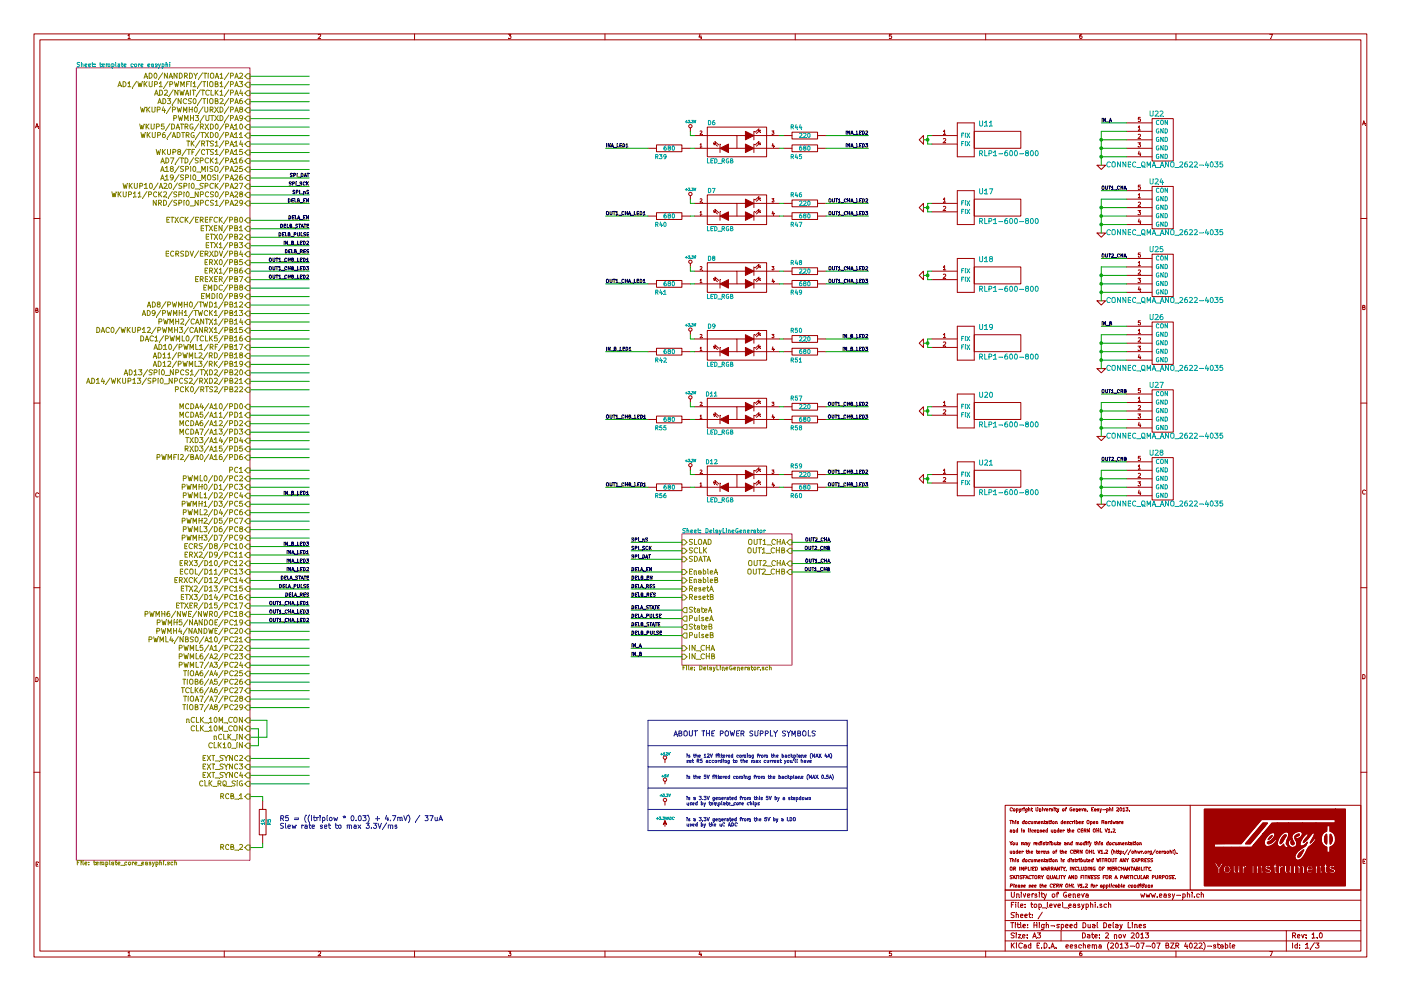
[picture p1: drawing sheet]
EESchema Schematic File Version 2
LIBS:power
LIBS:device
LIBS:transistors
LIBS:conn
LIBS:linear
LIBS:regul
LIBS:74xx
LIBS:cmos4000
LIBS:adc-dac
LIBS:memory
LIBS:xilinx
LIBS:special
LIBS:microcontrollers
LIBS:dsp
LIBS:microchip
LIBS:analog_switches
LIBS:motorola
LIBS:texas
LIBS:intel
LIBS:audio
LIBS:interface
LIBS:digital-audio
LIBS:philips
LIBS:display
LIBS:cypress
LIBS:siliconi
LIBS:opto
LIBS:atmel
LIBS:contrib
LIBS:valves
LIBS:kicad_homemade_lib
LIBS:top_level_easyphi-cache
EELAYER 27 0
EELAYER END
$Descr A3 16535 11693
encoding utf-8
Sheet 1 3
Title "High-speed Dual Delay Lines"
Date "2 nov 2013"
Rev "1.0"
Comp "University of Geneva             www.easy-phi.ch"
Comment1 ""
Comment2 ""
Comment3 ""
Comment4 ""
$EndDescr
$Comp
L GND #PWR01
U 1 1
P 13000 1950
F 0 "#PWR01" H 13000 1950 30  0001 C CNN
F 1 "GND" H 13000 1880 30  0001 C CNN
F 2 "" H 13000 1950 60  0001 C CNN
F 3 "" H 13000 1950 60  0001 C CNN
	1    13000 1950
	1    0    0    -1  
$EndComp
$Comp
L CONNEC_QMA_ANO_2622-4035 U22
U 1 1
P 13600 1650
F 0 "U22" H 13650 1950 60  0000 C CNN
F 1 "CONNEC_QMA_ANO_2622-4035" H 13750 1350 60  0000 C CNN
F 2 "" H 13600 1650 60  0001 C CNN
F 3 "" H 13600 1650 60  0001 C CNN
	1    13600 1650
	1    0    0    -1  
$EndComp
$Comp
L +3.3V #PWR02
U 1 1
P 8150 1550
F 0 "#PWR02" H 8150 1510 30  0001 C CNN
F 1 "+3.3V" H 8150 1660 30  0000 C CNN
F 2 "" H 8150 1550 60  0001 C CNN
F 3 "" H 8150 1550 60  0001 C CNN
	1    8150 1550
	-1   0    0    -1  
$EndComp
$Comp
L R R45
U 1 1
P 9500 1750
F 0 "R45" V 9400 1850 50  0000 C CNN
F 1 "680" V 9500 1750 50  0000 C CNN
F 2 "" H 9500 1750 60  0001 C CNN
F 3 "" H 9500 1750 60  0001 C CNN
	1    9500 1750
	0    -1   -1   0   
$EndComp
$Comp
L R R44
U 1 1
P 9500 1600
F 0 "R44" V 9600 1700 50  0000 C CNN
F 1 "220" V 9500 1600 50  0000 C CNN
F 2 "" H 9500 1600 60  0001 C CNN
F 3 "" H 9500 1600 60  0001 C CNN
	1    9500 1600
	0    -1   -1   0   
$EndComp
$Comp
L R R39
U 1 1
P 7900 1750
F 0 "R39" V 7800 1850 50  0000 C CNN
F 1 "680" V 7900 1750 50  0000 C CNN
F 2 "" H 7900 1750 60  0001 C CNN
F 3 "" H 7900 1750 60  0001 C CNN
	1    7900 1750
	0    -1   -1   0   
$EndComp
$Comp
L LED_RGB D6
U 1 1
P 8700 1650
F 0 "D6" H 8400 1450 50  0000 C CNN
F 1 "LED_RGB" H 8500 1900 50  0000 C CNN
F 2 "" H 8700 1650 60  0001 C CNN
F 3 "" H 8700 1650 60  0001 C CNN
	1    8700 1650
	1    0    0    1   
$EndComp
$Comp
L LED_RGB D7
U 1 1
P 8700 2450
F 0 "D7" H 8400 2250 50  0000 C CNN
F 1 "LED_RGB" H 8500 2700 50  0000 C CNN
F 2 "" H 8700 2450 60  0001 C CNN
F 3 "" H 8700 2450 60  0001 C CNN
	1    8700 2450
	1    0    0    1   
$EndComp
$Comp
L R R40
U 1 1
P 7900 2550
F 0 "R40" V 7800 2650 50  0000 C CNN
F 1 "680" V 7900 2550 50  0000 C CNN
F 2 "" H 7900 2550 60  0001 C CNN
F 3 "" H 7900 2550 60  0001 C CNN
	1    7900 2550
	0    -1   -1   0   
$EndComp
$Comp
L R R46
U 1 1
P 9500 2400
F 0 "R46" V 9600 2500 50  0000 C CNN
F 1 "220" V 9500 2400 50  0000 C CNN
F 2 "" H 9500 2400 60  0001 C CNN
F 3 "" H 9500 2400 60  0001 C CNN
	1    9500 2400
	0    -1   -1   0   
$EndComp
$Comp
L R R47
U 1 1
P 9500 2550
F 0 "R47" V 9400 2650 50  0000 C CNN
F 1 "680" V 9500 2550 50  0000 C CNN
F 2 "" H 9500 2550 60  0001 C CNN
F 3 "" H 9500 2550 60  0001 C CNN
	1    9500 2550
	0    -1   -1   0   
$EndComp
$Comp
L +3.3V #PWR03
U 1 1
P 8150 2350
F 0 "#PWR03" H 8150 2310 30  0001 C CNN
F 1 "+3.3V" H 8150 2460 30  0000 C CNN
F 2 "" H 8150 2350 60  0001 C CNN
F 3 "" H 8150 2350 60  0001 C CNN
	1    8150 2350
	-1   0    0    -1  
$EndComp
$Comp
L +3.3V #PWR04
U 1 1
P 8150 3150
F 0 "#PWR04" H 8150 3110 30  0001 C CNN
F 1 "+3.3V" H 8150 3260 30  0000 C CNN
F 2 "" H 8150 3150 60  0001 C CNN
F 3 "" H 8150 3150 60  0001 C CNN
	1    8150 3150
	-1   0    0    -1  
$EndComp
$Comp
L R R49
U 1 1
P 9500 3350
F 0 "R49" V 9400 3450 50  0000 C CNN
F 1 "680" V 9500 3350 50  0000 C CNN
F 2 "" H 9500 3350 60  0001 C CNN
F 3 "" H 9500 3350 60  0001 C CNN
	1    9500 3350
	0    -1   -1   0   
$EndComp
$Comp
L R R48
U 1 1
P 9500 3200
F 0 "R48" V 9600 3300 50  0000 C CNN
F 1 "220" V 9500 3200 50  0000 C CNN
F 2 "" H 9500 3200 60  0001 C CNN
F 3 "" H 9500 3200 60  0001 C CNN
	1    9500 3200
	0    -1   -1   0   
$EndComp
$Comp
L R R41
U 1 1
P 7900 3350
F 0 "R41" V 7800 3450 50  0000 C CNN
F 1 "680" V 7900 3350 50  0000 C CNN
F 2 "" H 7900 3350 60  0001 C CNN
F 3 "" H 7900 3350 60  0001 C CNN
	1    7900 3350
	0    -1   -1   0   
$EndComp
$Comp
L LED_RGB D8
U 1 1
P 8700 3250
F 0 "D8" H 8400 3050 50  0000 C CNN
F 1 "LED_RGB" H 8500 3500 50  0000 C CNN
F 2 "" H 8700 3250 60  0001 C CNN
F 3 "" H 8700 3250 60  0001 C CNN
	1    8700 3250
	1    0    0    1   
$EndComp
$Comp
L LED_RGB D9
U 1 1
P 8700 4050
F 0 "D9" H 8400 3850 50  0000 C CNN
F 1 "LED_RGB" H 8500 4300 50  0000 C CNN
F 2 "" H 8700 4050 60  0001 C CNN
F 3 "" H 8700 4050 60  0001 C CNN
	1    8700 4050
	1    0    0    1   
$EndComp
$Comp
L R R42
U 1 1
P 7900 4150
F 0 "R42" V 7800 4250 50  0000 C CNN
F 1 "680" V 7900 4150 50  0000 C CNN
F 2 "" H 7900 4150 60  0001 C CNN
F 3 "" H 7900 4150 60  0001 C CNN
	1    7900 4150
	0    -1   -1   0   
$EndComp
$Comp
L R R50
U 1 1
P 9500 4000
F 0 "R50" V 9600 4100 50  0000 C CNN
F 1 "220" V 9500 4000 50  0000 C CNN
F 2 "" H 9500 4000 60  0001 C CNN
F 3 "" H 9500 4000 60  0001 C CNN
	1    9500 4000
	0    -1   -1   0   
$EndComp
$Comp
L R R51
U 1 1
P 9500 4150
F 0 "R51" V 9400 4250 50  0000 C CNN
F 1 "680" V 9500 4150 50  0000 C CNN
F 2 "" H 9500 4150 60  0001 C CNN
F 3 "" H 9500 4150 60  0001 C CNN
	1    9500 4150
	0    -1   -1   0   
$EndComp
$Comp
L +3.3V #PWR05
U 1 1
P 8150 3950
F 0 "#PWR05" H 8150 3910 30  0001 C CNN
F 1 "+3.3V" H 8150 4060 30  0000 C CNN
F 2 "" H 8150 3950 60  0001 C CNN
F 3 "" H 8150 3950 60  0001 C CNN
	1    8150 3950
	-1   0    0    -1  
$EndComp
$Comp
L GND #PWR06
U 1 1
P 10900 1650
F 0 "#PWR06" H 10900 1650 30  0001 C CNN
F 1 "GND" H 10900 1580 30  0001 C CNN
F 2 "" H 10900 1650 60  0001 C CNN
F 3 "" H 10900 1650 60  0001 C CNN
	1    10900 1650
	0    1    -1   0   
$EndComp
$Comp
L LPF-C011303S U11
U 1 1
P 11300 1650
F 0 "U11" V 11150 1900 60  0000 L BNN
F 1 "RLP1-600-800" V 11500 1900 60  0000 L BNN
F 2 "" H 11300 1650 60  0001 C CNN
F 3 "" H 11300 1650 60  0001 C CNN
	1    11300 1650
	0    1    1    0   
$EndComp
Wire Wire Line
	3650 9250 2950 9250
Wire Wire Line
	2950 9150 3650 9150
Wire Wire Line
	2950 9050 3650 9050
Wire Wire Line
	2950 8950 3650 8950
Wire Wire Line
	3150 8700 2950 8700
Wire Wire Line
	3150 8500 3150 8700
Wire Wire Line
	2950 8500 3150 8500
Wire Wire Line
	3050 8600 2950 8600
Wire Wire Line
	3050 8800 3050 8600
Wire Wire Line
	2950 8800 3050 8800
Wire Wire Line
	2950 900  3650 900 
Wire Wire Line
	3650 1000 2950 1000
Wire Wire Line
	2950 1100 3650 1100
Wire Wire Line
	3650 1200 2950 1200
Wire Wire Line
	2950 1300 3650 1300
Wire Wire Line
	2950 1400 3650 1400
Wire Wire Line
	2950 1500 3650 1500
Wire Wire Line
	3650 1600 2950 1600
Wire Wire Line
	2950 1700 3650 1700
Wire Wire Line
	3650 1800 2950 1800
Wire Wire Line
	2950 1900 3650 1900
Wire Wire Line
	2950 2000 3650 2000
Wire Wire Line
	2950 2100 3650 2100
Wire Wire Line
	3650 2200 2950 2200
Wire Wire Line
	2950 2300 3650 2300
Wire Wire Line
	2950 2400 3650 2400
Wire Wire Line
	3650 2700 2950 2700
Wire Wire Line
	2950 2600 3650 2600
Wire Wire Line
	2950 2800 3650 2800
Wire Wire Line
	2950 2900 3650 2900
Wire Wire Line
	2950 3000 3650 3000
Wire Wire Line
	3650 3100 2950 3100
Wire Wire Line
	2950 3200 3650 3200
Wire Wire Line
	3650 3300 2950 3300
Wire Wire Line
	2950 3400 3650 3400
Wire Wire Line
	2950 3500 3650 3500
Wire Wire Line
	2950 3600 3650 3600
Wire Wire Line
	3650 3700 2950 3700
Wire Wire Line
	2950 3800 3650 3800
Wire Wire Line
	3650 3900 2950 3900
Wire Wire Line
	2950 4000 3650 4000
Wire Wire Line
	2950 4100 3650 4100
Wire Wire Line
	2950 4200 3650 4200
Wire Wire Line
	3650 4300 2950 4300
Wire Wire Line
	2950 4400 3650 4400
Wire Wire Line
	3650 4500 2950 4500
Wire Wire Line
	2950 4600 3650 4600
Wire Wire Line
	13000 1450 13300 1450
Wire Wire Line
	9750 1600 10250 1600
Connection ~ 13000 1650
Wire Wire Line
	13000 1550 13000 1950
Wire Wire Line
	13000 1550 13300 1550
Connection ~ 13000 1850
Wire Wire Line
	13000 1750 13300 1750
Wire Wire Line
	13000 1850 13300 1850
Wire Wire Line
	13300 1650 13000 1650
Connection ~ 13000 1750
Wire Wire Line
	9200 1600 9250 1600
Wire Wire Line
	8150 1550 8150 1600
Wire Wire Line
	8150 1600 8200 1600
Wire Wire Line
	8200 1750 8150 1750
Wire Wire Line
	9250 1750 9200 1750
Wire Wire Line
	7150 1750 7650 1750
Wire Wire Line
	9750 1750 10250 1750
Wire Wire Line
	9750 2550 10250 2550
Wire Wire Line
	7150 2550 7650 2550
Wire Wire Line
	9250 2550 9200 2550
Wire Wire Line
	8200 2550 8150 2550
Wire Wire Line
	8200 2400 8150 2400
Wire Wire Line
	8150 2400 8150 2350
Wire Wire Line
	9200 2400 9250 2400
Wire Wire Line
	9750 2400 10250 2400
Wire Wire Line
	9750 3200 10250 3200
Wire Wire Line
	9200 3200 9250 3200
Wire Wire Line
	8150 3150 8150 3200
Wire Wire Line
	8150 3200 8200 3200
Wire Wire Line
	8200 3350 8150 3350
Wire Wire Line
	9250 3350 9200 3350
Wire Wire Line
	7150 3350 7650 3350
Wire Wire Line
	9750 3350 10250 3350
Wire Wire Line
	9750 4150 10250 4150
Wire Wire Line
	7150 4150 7650 4150
Wire Wire Line
	9250 4150 9200 4150
Wire Wire Line
	8200 4150 8150 4150
Wire Wire Line
	8200 4000 8150 4000
Wire Wire Line
	8150 4000 8150 3950
Wire Wire Line
	9200 4000 9250 4000
Wire Wire Line
	9750 4000 10250 4000
Connection ~ 10950 1650
Wire Wire Line
	10900 1650 10950 1650
Wire Wire Line
	11000 1600 10950 1600
Wire Wire Line
	10950 1600 10950 1700
Wire Wire Line
	10950 1700 11000 1700
$Comp
L R R5
U 1 1
P 3100 9700
F 0 "R5" V 3180 9700 40  0000 C CNN
F 1 "1k" V 3107 9701 40  0000 C CNN
F 2 "~" V 3030 9700 30  0000 C CNN
F 3 "~" H 3100 9700 30  0000 C CNN
	1    3100 9700
	1    0    0    -1  
$EndComp
Text Notes 3300 9700 0    60   ~ 0
R5 = ((Itriplow * 0.03) + 4.7mV) / 37uA\nSlew rate set to max 3.3V/ms
Wire Notes Line
	7650 8500 10000 8500
Wire Notes Line
	10000 8500 10000 9800
Wire Notes Line
	10000 8800 7650 8800
Wire Notes Line
	7650 8500 7650 9800
Text Notes 7950 8700 0    60   ~ 0
ABOUT THE POWER SUPPLY SYMBOLS
$Comp
L +12V #PWR07
U 1 1
P 7850 9000
F 0 "#PWR07" H 7850 8950 20  0001 C CNN
F 1 "+12V" H 7850 9100 30  0000 C CNN
F 2 "" H 7850 9000 60  0000 C CNN
F 3 "" H 7850 9000 60  0000 C CNN
	1    7850 9000
	1    0    0    -1  
$EndComp
$Comp
L +5V #PWR08
U 1 1
P 7850 9250
F 0 "#PWR08" H 7850 9340 20  0001 C CNN
F 1 "+5V" H 7850 9340 30  0000 C CNN
F 2 "" H 7850 9250 60  0000 C CNN
F 3 "" H 7850 9250 60  0000 C CNN
	1    7850 9250
	1    0    0    -1  
$EndComp
$Comp
L +3.3V #PWR09
U 1 1
P 7850 9500
F 0 "#PWR09" H 7850 9460 30  0001 C CNN
F 1 "+3.3V" H 7850 9610 30  0000 C CNN
F 2 "" H 7850 9500 60  0000 C CNN
F 3 "" H 7850 9500 60  0000 C CNN
	1    7850 9500
	1    0    0    -1  
$EndComp
$Comp
L +3.3VADC #PWR010
U 1 1
P 7850 9750
F 0 "#PWR010" H 7850 9870 20  0001 C CNN
F 1 "+3.3VADC" H 7850 9840 30  0000 C CNN
F 2 "" H 7850 9750 60  0000 C CNN
F 3 "" H 7850 9750 60  0000 C CNN
	1    7850 9750
	1    0    0    -1  
$EndComp
Text Notes 8100 8950 0    40   ~ 0
is the 12V filtered coming from the backplane (MAX 4A)\nset R5 according to the max current you'll have
Text Notes 8100 9200 0    40   ~ 0
is the 5V filtered coming from the backplane (MAX 0.5A)
Text Notes 8100 9450 0    40   ~ 0
is a 3.3V generated from this 5V by a stepdown\nused by template_core chips
Text Notes 8100 9700 0    40   ~ 0
is a 3.3V generated from the 5V by a LDO\nused by the uC ADC
Wire Notes Line
	7650 9050 10000 9050
Wire Notes Line
	7650 9300 10000 9300
Wire Notes Line
	7650 9550 10000 9550
Wire Notes Line
	7650 9800 10000 9800
Wire Wire Line
	2950 9400 3100 9400
Wire Wire Line
	3100 9400 3100 9450
Wire Wire Line
	2950 10000 3100 10000
Wire Wire Line
	3100 10000 3100 9950
$Sheet
S 900  800  2050 9350
U 51B7C98E
F0 "template core easyphi" 50
F1 "template_core_easyphi.sch" 50
F2 "nCLK_10M_CON" I R 2950 8500 60 
F3 "CLK_10M_CON" I R 2950 8600 60 
F4 "EXT_SYNC2" I R 2950 8950 60 
F5 "EXT_SYNC3" I R 2950 9050 60 
F6 "EXT_SYNC4" I R 2950 9150 60 
F7 "CLK_RQ_SIG" I R 2950 9250 60 
F8 "CLK10_IN" I R 2950 8800 60 
F9 "nCLK_IN" I R 2950 8700 60 
F10 "RCB_1" I R 2950 9400 60 
F11 "RCB_2" I R 2950 10000 60 
F12 "AD0/NANDRDY/TIOA1/PA2" I R 2950 900 60 
F13 "AD1/WKUP1/PWMFI1/TIOB1/PA3" I R 2950 1000 60 
F14 "AD2/NWAIT/TCLK1/PA4" I R 2950 1100 60 
F15 "AD3/NCS0/TIOB2/PA6" I R 2950 1200 60 
F16 "WKUP4/PWMH0/URXD/PA8" I R 2950 1300 60 
F17 "PWMH3/UTXD/PA9" I R 2950 1400 60 
F18 "WKUP5/DATRG/RXD0/PA10" I R 2950 1500 60 
F19 "WKUP6/ADTRG/TXD0/PA11" I R 2950 1600 60 
F20 "TK/RTS1/PA14" I R 2950 1700 60 
F21 "WKUP8/TF/CTS1/PA15" I R 2950 1800 60 
F22 "AD7/TD/SPCK1/PA16" I R 2950 1900 60 
F23 "A18/SPI0_MISO/PA25" I R 2950 2000 60 
F24 "A19/SPI0_MOSI/PA26" I R 2950 2100 60 
F25 "WKUP10/A20/SPI0_SPCK/PA27" I R 2950 2200 60 
F26 "WKUP11/PCK2/SPI0_NPCS0/PA28" I R 2950 2300 60 
F27 "NRD/SPI0_NPCS1/PA29" I R 2950 2400 60 
F28 "ETXCK/EREFCK/PB0" I R 2950 2600 60 
F29 "ETXEN/PB1" I R 2950 2700 60 
F30 "ETX0/PB2" I R 2950 2800 60 
F31 "ETX1/PB3" I R 2950 2900 60 
F32 "ECRSDV/ERXDV/PB4" I R 2950 3000 60 
F33 "ERX0/PB5" I R 2950 3100 60 
F34 "ERX1/PB6" I R 2950 3200 60 
F35 "EREXER/PB7" I R 2950 3300 60 
F36 "EMDC/PB8" I R 2950 3400 60 
F37 "EMDI0/PB9" I R 2950 3500 60 
F38 "AD8/PWMH0/TWD1/PB12" I R 2950 3600 60 
F39 "AD9/PWMH1/TWCK1/PB13" I R 2950 3700 60 
F40 "DAC0/WKUP12/PWMH3/CANRX1/PB15" I R 2950 3900 60 
F41 "DAC1/PWML0/TCLK5/PB16" I R 2950 4000 60 
F42 "AD10/PWML1/RF/PB17" I R 2950 4100 60 
F43 "AD11/PWML2/RD/PB18" I R 2950 4200 60 
F44 "AD12/PWML3/RK/PB19" I R 2950 4300 60 
F45 "AD13/SPI0_NPCS1/TXD2/PB20" I R 2950 4400 60 
F46 "AD14/WKUP13/SPI0_NPCS2/RXD2/PB21" I R 2950 4500 60 
F47 "PCK0/RTS2/PB22" I R 2950 4600 60 
F48 "MCDA4/A10/PD0" I R 2950 4800 60 
F49 "MCDA5/A11/PD1" I R 2950 4900 60 
F50 "MCDA6/A12/PD2" I R 2950 5000 60 
F51 "MCDA7/A13/PD3" I R 2950 5100 60 
F52 "TXD3/A14/PD4" I R 2950 5200 60 
F53 "RXD3/A15/PD5" I R 2950 5300 60 
F54 "PWMFI2/BA0/A16/PD6" I R 2950 5400 60 
F55 "PC1" I R 2950 5550 60 
F56 "PWML0/D0/PC2" I R 2950 5650 60 
F57 "PWMH0/D1/PC3" I R 2950 5750 60 
F58 "PWML1/D2/PC4" I R 2950 5850 60 
F59 "PWMH1/D3/PC5" I R 2950 5950 60 
F60 "PWMH2/D5/PC7" I R 2950 6150 60 
F61 "PWML2/D4/PC6" I R 2950 6050 60 
F62 "PWML3/D6/PC8" I R 2950 6250 60 
F63 "PWMH3/D7/PC9" I R 2950 6350 60 
F64 "ECRS/D8/PC10" I R 2950 6450 60 
F65 "ERX2/D9/PC11" I R 2950 6550 60 
F66 "ERX3/D10/PC12" I R 2950 6650 60 
F67 "ECOL/D11/PC13" I R 2950 6750 60 
F68 "ERXCK/D12/PC14" I R 2950 6850 60 
F69 "ETX2/D13/PC15" I R 2950 6950 60 
F70 "ETX3/D14/PC16" I R 2950 7050 60 
F71 "ETXER/D15/PC17" I R 2950 7150 60 
F72 "PWMH6/NWE/NWR0/PC18" I R 2950 7250 60 
F73 "PWMH5/NANDOE/PC19" I R 2950 7350 60 
F74 "PWMH4/NANDWE/PC20" I R 2950 7450 60 
F75 "PWML4/NBS0/A10/PC21" I R 2950 7550 60 
F76 "PWML5/A1/PC22" I R 2950 7650 60 
F77 "PWML6/A2/PC23" I R 2950 7750 60 
F78 "PWML7/A3/PC24" I R 2950 7850 60 
F79 "TIOA6/A4/PC25" I R 2950 7950 60 
F80 "TIOB6/A5/PC26" I R 2950 8050 60 
F81 "TCLK6/A6/PC27" I R 2950 8150 60 
F82 "TIOA7/A7/PC28" I R 2950 8250 60 
F83 "TIOB7/A8/PC29" I R 2950 8350 60 
F84 "PWMH2/CANTX1/PB14" I R 2950 3800 60 
$EndSheet
Wire Wire Line
	3650 4900 2950 4900
Wire Wire Line
	2950 4800 3650 4800
Wire Wire Line
	2950 5000 3650 5000
Wire Wire Line
	2950 5100 3650 5100
Wire Wire Line
	2950 5200 3650 5200
Wire Wire Line
	3650 5300 2950 5300
Wire Wire Line
	2950 5400 3650 5400
Wire Wire Line
	3650 5550 2950 5550
Wire Wire Line
	2950 5650 3650 5650
Wire Wire Line
	2950 5750 3650 5750
Wire Wire Line
	2950 5850 3650 5850
Wire Wire Line
	3650 5950 2950 5950
Wire Wire Line
	2950 6050 3650 6050
Wire Wire Line
	3650 6150 2950 6150
Wire Wire Line
	2950 6250 3650 6250
Wire Wire Line
	2950 6350 3650 6350
Wire Wire Line
	2950 6450 3650 6450
Wire Wire Line
	3650 6550 2950 6550
Wire Wire Line
	2950 6650 3650 6650
Wire Wire Line
	3650 6750 2950 6750
Wire Wire Line
	2950 6850 3650 6850
Wire Wire Line
	2950 6950 3650 6950
Wire Wire Line
	2950 7050 3650 7050
Wire Wire Line
	3650 7150 2950 7150
Wire Wire Line
	2950 7250 3650 7250
Wire Wire Line
	3650 7350 2950 7350
Wire Wire Line
	2950 7450 3650 7450
Wire Wire Line
	2950 7550 3650 7550
Wire Wire Line
	2950 7650 3650 7650
Wire Wire Line
	3650 7750 2950 7750
Wire Wire Line
	2950 7850 3650 7850
Wire Wire Line
	3650 7950 2950 7950
Wire Wire Line
	2950 8050 3650 8050
Wire Wire Line
	2950 8150 3650 8150
Wire Wire Line
	3650 8250 2950 8250
Wire Wire Line
	2950 8350 3650 8350
$Comp
L LED_RGB D11
U 1 1
P 8700 4850
F 0 "D11" H 8400 4650 50  0000 C CNN
F 1 "LED_RGB" H 8500 5100 50  0000 C CNN
F 2 "" H 8700 4850 60  0001 C CNN
F 3 "" H 8700 4850 60  0001 C CNN
	1    8700 4850
	1    0    0    1   
$EndComp
$Comp
L R R55
U 1 1
P 7900 4950
F 0 "R55" V 7800 5050 50  0000 C CNN
F 1 "680" V 7900 4950 50  0000 C CNN
F 2 "" H 7900 4950 60  0001 C CNN
F 3 "" H 7900 4950 60  0001 C CNN
	1    7900 4950
	0    -1   -1   0   
$EndComp
$Comp
L R R57
U 1 1
P 9500 4800
F 0 "R57" V 9600 4900 50  0000 C CNN
F 1 "220" V 9500 4800 50  0000 C CNN
F 2 "" H 9500 4800 60  0001 C CNN
F 3 "" H 9500 4800 60  0001 C CNN
	1    9500 4800
	0    -1   -1   0   
$EndComp
$Comp
L R R58
U 1 1
P 9500 4950
F 0 "R58" V 9400 5050 50  0000 C CNN
F 1 "680" V 9500 4950 50  0000 C CNN
F 2 "" H 9500 4950 60  0001 C CNN
F 3 "" H 9500 4950 60  0001 C CNN
	1    9500 4950
	0    -1   -1   0   
$EndComp
$Comp
L +3.3V #PWR011
U 1 1
P 8150 4750
F 0 "#PWR011" H 8150 4710 30  0001 C CNN
F 1 "+3.3V" H 8150 4860 30  0000 C CNN
F 2 "" H 8150 4750 60  0001 C CNN
F 3 "" H 8150 4750 60  0001 C CNN
	1    8150 4750
	-1   0    0    -1  
$EndComp
Wire Wire Line
	9750 4950 10250 4950
Wire Wire Line
	7150 4950 7650 4950
Wire Wire Line
	9250 4950 9200 4950
Wire Wire Line
	8200 4950 8150 4950
Wire Wire Line
	8200 4800 8150 4800
Wire Wire Line
	8150 4800 8150 4750
Wire Wire Line
	9200 4800 9250 4800
Wire Wire Line
	9750 4800 10250 4800
$Comp
L LED_RGB D12
U 1 1
P 8700 5650
F 0 "D12" H 8400 5450 50  0000 C CNN
F 1 "LED_RGB" H 8500 5900 50  0000 C CNN
F 2 "" H 8700 5650 60  0001 C CNN
F 3 "" H 8700 5650 60  0001 C CNN
	1    8700 5650
	1    0    0    1   
$EndComp
$Comp
L R R56
U 1 1
P 7900 5750
F 0 "R56" V 7800 5850 50  0000 C CNN
F 1 "680" V 7900 5750 50  0000 C CNN
F 2 "" H 7900 5750 60  0001 C CNN
F 3 "" H 7900 5750 60  0001 C CNN
	1    7900 5750
	0    -1   -1   0   
$EndComp
$Comp
L R R59
U 1 1
P 9500 5600
F 0 "R59" V 9600 5700 50  0000 C CNN
F 1 "220" V 9500 5600 50  0000 C CNN
F 2 "" H 9500 5600 60  0001 C CNN
F 3 "" H 9500 5600 60  0001 C CNN
	1    9500 5600
	0    -1   -1   0   
$EndComp
$Comp
L R R60
U 1 1
P 9500 5750
F 0 "R60" V 9400 5850 50  0000 C CNN
F 1 "680" V 9500 5750 50  0000 C CNN
F 2 "" H 9500 5750 60  0001 C CNN
F 3 "" H 9500 5750 60  0001 C CNN
	1    9500 5750
	0    -1   -1   0   
$EndComp
$Comp
L +3.3V #PWR012
U 1 1
P 8150 5550
F 0 "#PWR012" H 8150 5510 30  0001 C CNN
F 1 "+3.3V" H 8150 5660 30  0000 C CNN
F 2 "" H 8150 5550 60  0001 C CNN
F 3 "" H 8150 5550 60  0001 C CNN
	1    8150 5550
	-1   0    0    -1  
$EndComp
Wire Wire Line
	9750 5750 10250 5750
Wire Wire Line
	7150 5750 7650 5750
Wire Wire Line
	9250 5750 9200 5750
Wire Wire Line
	8200 5750 8150 5750
Wire Wire Line
	8200 5600 8150 5600
Wire Wire Line
	8150 5600 8150 5550
Wire Wire Line
	9200 5600 9250 5600
Wire Wire Line
	9750 5600 10250 5600
$Comp
L GND #PWR013
U 1 1
P 10900 2450
F 0 "#PWR013" H 10900 2450 30  0001 C CNN
F 1 "GND" H 10900 2380 30  0001 C CNN
F 2 "" H 10900 2450 60  0001 C CNN
F 3 "" H 10900 2450 60  0001 C CNN
	1    10900 2450
	0    1    -1   0   
$EndComp
$Comp
L LPF-C011303S U17
U 1 1
P 11300 2450
F 0 "U17" V 11150 2700 60  0000 L BNN
F 1 "RLP1-600-800" V 11500 2700 60  0000 L BNN
F 2 "" H 11300 2450 60  0001 C CNN
F 3 "" H 11300 2450 60  0001 C CNN
	1    11300 2450
	0    1    1    0   
$EndComp
Connection ~ 10950 2450
Wire Wire Line
	10900 2450 10950 2450
Wire Wire Line
	11000 2400 10950 2400
Wire Wire Line
	10950 2400 10950 2500
Wire Wire Line
	10950 2500 11000 2500
$Comp
L GND #PWR014
U 1 1
P 10900 3250
F 0 "#PWR014" H 10900 3250 30  0001 C CNN
F 1 "GND" H 10900 3180 30  0001 C CNN
F 2 "" H 10900 3250 60  0001 C CNN
F 3 "" H 10900 3250 60  0001 C CNN
	1    10900 3250
	0    1    -1   0   
$EndComp
$Comp
L LPF-C011303S U18
U 1 1
P 11300 3250
F 0 "U18" V 11150 3500 60  0000 L BNN
F 1 "RLP1-600-800" V 11500 3500 60  0000 L BNN
F 2 "" H 11300 3250 60  0001 C CNN
F 3 "" H 11300 3250 60  0001 C CNN
	1    11300 3250
	0    1    1    0   
$EndComp
Connection ~ 10950 3250
Wire Wire Line
	10900 3250 10950 3250
Wire Wire Line
	11000 3200 10950 3200
Wire Wire Line
	10950 3200 10950 3300
Wire Wire Line
	10950 3300 11000 3300
$Comp
L GND #PWR015
U 1 1
P 10900 4050
F 0 "#PWR015" H 10900 4050 30  0001 C CNN
F 1 "GND" H 10900 3980 30  0001 C CNN
F 2 "" H 10900 4050 60  0001 C CNN
F 3 "" H 10900 4050 60  0001 C CNN
	1    10900 4050
	0    1    -1   0   
$EndComp
$Comp
L LPF-C011303S U19
U 1 1
P 11300 4050
F 0 "U19" V 11150 4300 60  0000 L BNN
F 1 "RLP1-600-800" V 11500 4300 60  0000 L BNN
F 2 "" H 11300 4050 60  0001 C CNN
F 3 "" H 11300 4050 60  0001 C CNN
	1    11300 4050
	0    1    1    0   
$EndComp
Connection ~ 10950 4050
Wire Wire Line
	10900 4050 10950 4050
Wire Wire Line
	11000 4000 10950 4000
Wire Wire Line
	10950 4000 10950 4100
Wire Wire Line
	10950 4100 11000 4100
$Comp
L GND #PWR016
U 1 1
P 10900 4850
F 0 "#PWR016" H 10900 4850 30  0001 C CNN
F 1 "GND" H 10900 4780 30  0001 C CNN
F 2 "" H 10900 4850 60  0001 C CNN
F 3 "" H 10900 4850 60  0001 C CNN
	1    10900 4850
	0    1    -1   0   
$EndComp
$Comp
L LPF-C011303S U20
U 1 1
P 11300 4850
F 0 "U20" V 11150 5100 60  0000 L BNN
F 1 "RLP1-600-800" V 11500 5100 60  0000 L BNN
F 2 "" H 11300 4850 60  0001 C CNN
F 3 "" H 11300 4850 60  0001 C CNN
	1    11300 4850
	0    1    1    0   
$EndComp
Connection ~ 10950 4850
Wire Wire Line
	10900 4850 10950 4850
Wire Wire Line
	11000 4800 10950 4800
Wire Wire Line
	10950 4800 10950 4900
Wire Wire Line
	10950 4900 11000 4900
$Comp
L GND #PWR017
U 1 1
P 10900 5650
F 0 "#PWR017" H 10900 5650 30  0001 C CNN
F 1 "GND" H 10900 5580 30  0001 C CNN
F 2 "" H 10900 5650 60  0001 C CNN
F 3 "" H 10900 5650 60  0001 C CNN
	1    10900 5650
	0    1    -1   0   
$EndComp
$Comp
L LPF-C011303S U21
U 1 1
P 11300 5650
F 0 "U21" V 11150 5900 60  0000 L BNN
F 1 "RLP1-600-800" V 11500 5900 60  0000 L BNN
F 2 "" H 11300 5650 60  0001 C CNN
F 3 "" H 11300 5650 60  0001 C CNN
	1    11300 5650
	0    1    1    0   
$EndComp
Connection ~ 10950 5650
Wire Wire Line
	10900 5650 10950 5650
Wire Wire Line
	11000 5600 10950 5600
Wire Wire Line
	10950 5600 10950 5700
Wire Wire Line
	10950 5700 11000 5700
$Comp
L GND #PWR018
U 1 1
P 13000 2750
F 0 "#PWR018" H 13000 2750 30  0001 C CNN
F 1 "GND" H 13000 2680 30  0001 C CNN
F 2 "" H 13000 2750 60  0001 C CNN
F 3 "" H 13000 2750 60  0001 C CNN
	1    13000 2750
	1    0    0    -1  
$EndComp
$Comp
L CONNEC_QMA_ANO_2622-4035 U24
U 1 1
P 13600 2450
F 0 "U24" H 13650 2750 60  0000 C CNN
F 1 "CONNEC_QMA_ANO_2622-4035" H 13750 2150 60  0000 C CNN
F 2 "" H 13600 2450 60  0001 C CNN
F 3 "" H 13600 2450 60  0001 C CNN
	1    13600 2450
	1    0    0    -1  
$EndComp
Wire Wire Line
	13000 2250 13300 2250
Connection ~ 13000 2450
Wire Wire Line
	13000 2350 13000 2750
Wire Wire Line
	13000 2350 13300 2350
Connection ~ 13000 2650
Wire Wire Line
	13000 2550 13300 2550
Wire Wire Line
	13000 2650 13300 2650
Wire Wire Line
	13300 2450 13000 2450
Connection ~ 13000 2550
$Comp
L GND #PWR019
U 1 1
P 13000 3550
F 0 "#PWR019" H 13000 3550 30  0001 C CNN
F 1 "GND" H 13000 3480 30  0001 C CNN
F 2 "" H 13000 3550 60  0001 C CNN
F 3 "" H 13000 3550 60  0001 C CNN
	1    13000 3550
	1    0    0    -1  
$EndComp
$Comp
L CONNEC_QMA_ANO_2622-4035 U25
U 1 1
P 13600 3250
F 0 "U25" H 13650 3550 60  0000 C CNN
F 1 "CONNEC_QMA_ANO_2622-4035" H 13750 2950 60  0000 C CNN
F 2 "" H 13600 3250 60  0001 C CNN
F 3 "" H 13600 3250 60  0001 C CNN
	1    13600 3250
	1    0    0    -1  
$EndComp
Wire Wire Line
	13000 3050 13300 3050
Connection ~ 13000 3250
Wire Wire Line
	13000 3150 13000 3550
Wire Wire Line
	13000 3150 13300 3150
Connection ~ 13000 3450
Wire Wire Line
	13000 3350 13300 3350
Wire Wire Line
	13000 3450 13300 3450
Wire Wire Line
	13300 3250 13000 3250
Connection ~ 13000 3350
$Comp
L GND #PWR020
U 1 1
P 13000 4350
F 0 "#PWR020" H 13000 4350 30  0001 C CNN
F 1 "GND" H 13000 4280 30  0001 C CNN
F 2 "" H 13000 4350 60  0001 C CNN
F 3 "" H 13000 4350 60  0001 C CNN
	1    13000 4350
	1    0    0    -1  
$EndComp
$Comp
L CONNEC_QMA_ANO_2622-4035 U26
U 1 1
P 13600 4050
F 0 "U26" H 13650 4350 60  0000 C CNN
F 1 "CONNEC_QMA_ANO_2622-4035" H 13750 3750 60  0000 C CNN
F 2 "" H 13600 4050 60  0001 C CNN
F 3 "" H 13600 4050 60  0001 C CNN
	1    13600 4050
	1    0    0    -1  
$EndComp
Wire Wire Line
	13000 3850 13300 3850
Connection ~ 13000 4050
Wire Wire Line
	13000 3950 13000 4350
Wire Wire Line
	13000 3950 13300 3950
Connection ~ 13000 4250
Wire Wire Line
	13000 4150 13300 4150
Wire Wire Line
	13000 4250 13300 4250
Wire Wire Line
	13300 4050 13000 4050
Connection ~ 13000 4150
$Comp
L GND #PWR021
U 1 1
P 13000 5150
F 0 "#PWR021" H 13000 5150 30  0001 C CNN
F 1 "GND" H 13000 5080 30  0001 C CNN
F 2 "" H 13000 5150 60  0001 C CNN
F 3 "" H 13000 5150 60  0001 C CNN
	1    13000 5150
	1    0    0    -1  
$EndComp
$Comp
L CONNEC_QMA_ANO_2622-4035 U27
U 1 1
P 13600 4850
F 0 "U27" H 13650 5150 60  0000 C CNN
F 1 "CONNEC_QMA_ANO_2622-4035" H 13750 4550 60  0000 C CNN
F 2 "" H 13600 4850 60  0001 C CNN
F 3 "" H 13600 4850 60  0001 C CNN
	1    13600 4850
	1    0    0    -1  
$EndComp
Wire Wire Line
	13000 4650 13300 4650
Connection ~ 13000 4850
Wire Wire Line
	13000 4750 13000 5150
Wire Wire Line
	13000 4750 13300 4750
Connection ~ 13000 5050
Wire Wire Line
	13000 4950 13300 4950
Wire Wire Line
	13000 5050 13300 5050
Wire Wire Line
	13300 4850 13000 4850
Connection ~ 13000 4950
$Comp
L GND #PWR022
U 1 1
P 13000 5950
F 0 "#PWR022" H 13000 5950 30  0001 C CNN
F 1 "GND" H 13000 5880 30  0001 C CNN
F 2 "" H 13000 5950 60  0001 C CNN
F 3 "" H 13000 5950 60  0001 C CNN
	1    13000 5950
	1    0    0    -1  
$EndComp
$Comp
L CONNEC_QMA_ANO_2622-4035 U28
U 1 1
P 13600 5650
F 0 "U28" H 13650 5950 60  0000 C CNN
F 1 "CONNEC_QMA_ANO_2622-4035" H 13750 5350 60  0000 C CNN
F 2 "" H 13600 5650 60  0001 C CNN
F 3 "" H 13600 5650 60  0001 C CNN
	1    13600 5650
	1    0    0    -1  
$EndComp
Wire Wire Line
	13000 5450 13300 5450
Connection ~ 13000 5650
Wire Wire Line
	13000 5550 13000 5950
Wire Wire Line
	13000 5550 13300 5550
Connection ~ 13000 5850
Wire Wire Line
	13000 5750 13300 5750
Wire Wire Line
	13000 5850 13300 5850
Wire Wire Line
	13300 5650 13000 5650
Connection ~ 13000 5750
$Sheet
S 8050 6300 1300 1550
U 5225B17A
F0 "DelayLineGenerator" 50
F1 "DelayLineGenerator.sch" 50
F2 "SLOAD" I L 8050 6400 60 
F3 "SCLK" I L 8050 6500 60 
F4 "SDATA" I L 8050 6600 60 
F5 "EnableA" I L 8050 6750 60 
F6 "EnableB" I L 8050 6850 60 
F7 "ResetA" I L 8050 6950 60 
F8 "StateA" O L 8050 7200 60 
F9 "PulseA" O L 8050 7300 60 
F10 "ResetB" I L 8050 7050 60 
F11 "StateB" O L 8050 7400 60 
F12 "PulseB" O L 8050 7500 60 
F13 "OUT1_CHA" I R 9350 6400 60 
F14 "OUT2_CHA" I R 9350 6650 60 
F15 "OUT1_CHB" I R 9350 6500 60 
F16 "OUT2_CHB" I R 9350 6750 60 
F17 "IN_CHB" I L 8050 7750 60 
F18 "IN_CHA" I L 8050 7650 60 
$EndSheet
Wire Wire Line
	8050 7650 7450 7650
Wire Wire Line
	7450 7750 8050 7750
Text Label 7450 7650 0    40   ~ 0
IN_A
Text Label 7450 7750 0    40   ~ 0
IN_B
Text Label 13000 1450 0    40   ~ 0
IN_A
Text Label 13000 3850 0    40   ~ 0
IN_B
Wire Wire Line
	9350 6400 9800 6400
Wire Wire Line
	9350 6500 9800 6500
Wire Wire Line
	9800 6650 9350 6650
Wire Wire Line
	9350 6750 9800 6750
Text Label 9800 6650 2    40   ~ 0
OUT1_CHA
Text Label 9800 6750 2    40   ~ 0
OUT1_CHB
Text Label 9800 6400 2    40   ~ 0
OUT2_CHA
Text Label 9800 6500 2    40   ~ 0
OUT2_CHB
Text Label 13000 2250 0    40   ~ 0
OUT1_CHA
Text Label 13000 4650 0    40   ~ 0
OUT1_CHB
Text Label 13000 3050 0    40   ~ 0
OUT2_CHA
Text Label 13000 5450 0    40   ~ 0
OUT2_CHB
Wire Wire Line
	8050 6400 7450 6400
Wire Wire Line
	8050 6500 7450 6500
Wire Wire Line
	8050 6600 7450 6600
Wire Wire Line
	8050 6750 7450 6750
Wire Wire Line
	8050 6850 7450 6850
Wire Wire Line
	7450 6950 8050 6950
Wire Wire Line
	8050 7050 7450 7050
Wire Wire Line
	8050 7200 7450 7200
Wire Wire Line
	7450 7300 8050 7300
Wire Wire Line
	8050 7400 7450 7400
Wire Wire Line
	8050 7500 7450 7500
Text Label 7450 6400 0    40   ~ 0
SPI_nS
Text Label 7450 6500 0    40   ~ 0
SPI_SCK
Text Label 7450 6600 0    40   ~ 0
SPI_DAT
Text Label 7450 6750 0    40   ~ 0
DELA_EN
Text Label 7450 6850 0    40   ~ 0
DELB_EN
Text Label 7450 6950 0    40   ~ 0
DELA_RES
Text Label 7450 7050 0    40   ~ 0
DELB_RES
Text Label 7450 7200 0    40   ~ 0
DELA_STATE
Text Label 7450 7400 0    40   ~ 0
DELB_STATE
Text Label 7450 7300 0    40   ~ 0
DELA_PULSE
Text Label 7450 7500 0    40   ~ 0
DELB_PULSE
Text Label 3650 2300 2    40   ~ 0
SPI_nS
Text Label 3650 2200 2    40   ~ 0
SPI_SCK
Text Label 3650 2100 2    40   ~ 0
SPI_DAT
Text Label 3650 2700 2    40   ~ 0
DELB_STATE
Text Label 3650 2800 2    40   ~ 0
DELB_PULSE
Text Label 3650 2600 2    40   ~ 0
DELA_EN
Text Label 3650 2400 2    40   ~ 0
DELB_EN
Text Label 7150 1750 0    40   ~ 0
INA_LED1
Text Label 10250 1600 2    40   ~ 0
INA_LED2
Text Label 10250 1750 2    40   ~ 0
INA_LED3
Text Label 7150 2550 0    40   ~ 0
OUT1_CHA_LED1
Text Label 10250 2400 2    40   ~ 0
OUT1_CHA_LED2
Text Label 10250 2550 2    40   ~ 0
OUT1_CHA_LED3
Text Label 7150 3350 0    40   ~ 0
OUT1_CHA_LED1
Text Label 10250 3200 2    40   ~ 0
OUT1_CHA_LED2
Text Label 10250 3350 2    40   ~ 0
OUT1_CHA_LED3
Text Label 7150 4150 0    40   ~ 0
IN_B_LED1
Text Label 10250 4000 2    40   ~ 0
IN_B_LED2
Text Label 10250 4150 2    40   ~ 0
IN_B_LED3
Text Label 7150 4950 0    40   ~ 0
OUT1_CHB_LED1
Text Label 10250 4800 2    40   ~ 0
OUT1_CHB_LED2
Text Label 10250 4950 2    40   ~ 0
OUT1_CHB_LED3
Text Label 7150 5750 0    40   ~ 0
OUT1_CHB_LED1
Text Label 10250 5600 2    40   ~ 0
OUT1_CHB_LED2
Text Label 10250 5750 2    40   ~ 0
OUT1_CHB_LED3
Text Label 3650 5850 2    40   ~ 0
IN_B_LED1
Text Label 3650 6450 2    40   ~ 0
IN_B_LED3
Text Label 3650 2900 2    40   ~ 0
IN_B_LED2
Text Label 3650 3100 2    40   ~ 0
OUT1_CHB_LED1
Text Label 3650 3200 2    40   ~ 0
OUT1_CHB_LED3
Text Label 3650 3300 2    40   ~ 0
OUT1_CHB_LED2
Text Label 3650 3000 2    40   ~ 0
DELB_RES
Text Label 3650 7350 2    40   ~ 0
OUT1_CHA_LED2
Text Label 3650 7150 2    40   ~ 0
OUT1_CHA_LED1
Text Label 3650 7250 2    40   ~ 0
OUT1_CHA_LED3
Text Label 3650 7050 2    40   ~ 0
DELA_RES
Text Label 3650 6950 2    40   ~ 0
DELA_PULSE
Text Label 3650 6850 2    40   ~ 0
DELA_STATE
Text Label 3650 6650 2    40   ~ 0
INA_LED3
Text Label 3650 6750 2    40   ~ 0
INA_LED2
Text Label 3650 6550 2    40   ~ 0
INA_LED1
$Comp
L LICENCE_CERN B1000
U 1 1
P 11850 10500
F 0 "B1000" H 11918 11547 60  0001 C CNN
F 1 "LICENCE_CERN" H 13568 11547 60  0001 C CNN
F 2 "" H 12300 10650 60  0000 C CNN
F 3 "" H 12300 10650 60  0000 C CNN
	1    11850 10500
	1    0    0    -1  
$EndComp
$Comp
L LOGO B1001
U 1 1
P 15050 10000
F 0 "B1001" H 15050 9500 60  0001 C CNN
F 1 "LOGO" H 15050 10500 60  0001 C CNN
F 2 "~" H 15050 10000 60  0001 C CNN
F 3 "~" H 15050 10000 60  0001 C CNN
	1    15050 10000
	1    0    0    -1  
$EndComp
$EndSCHEMATC
